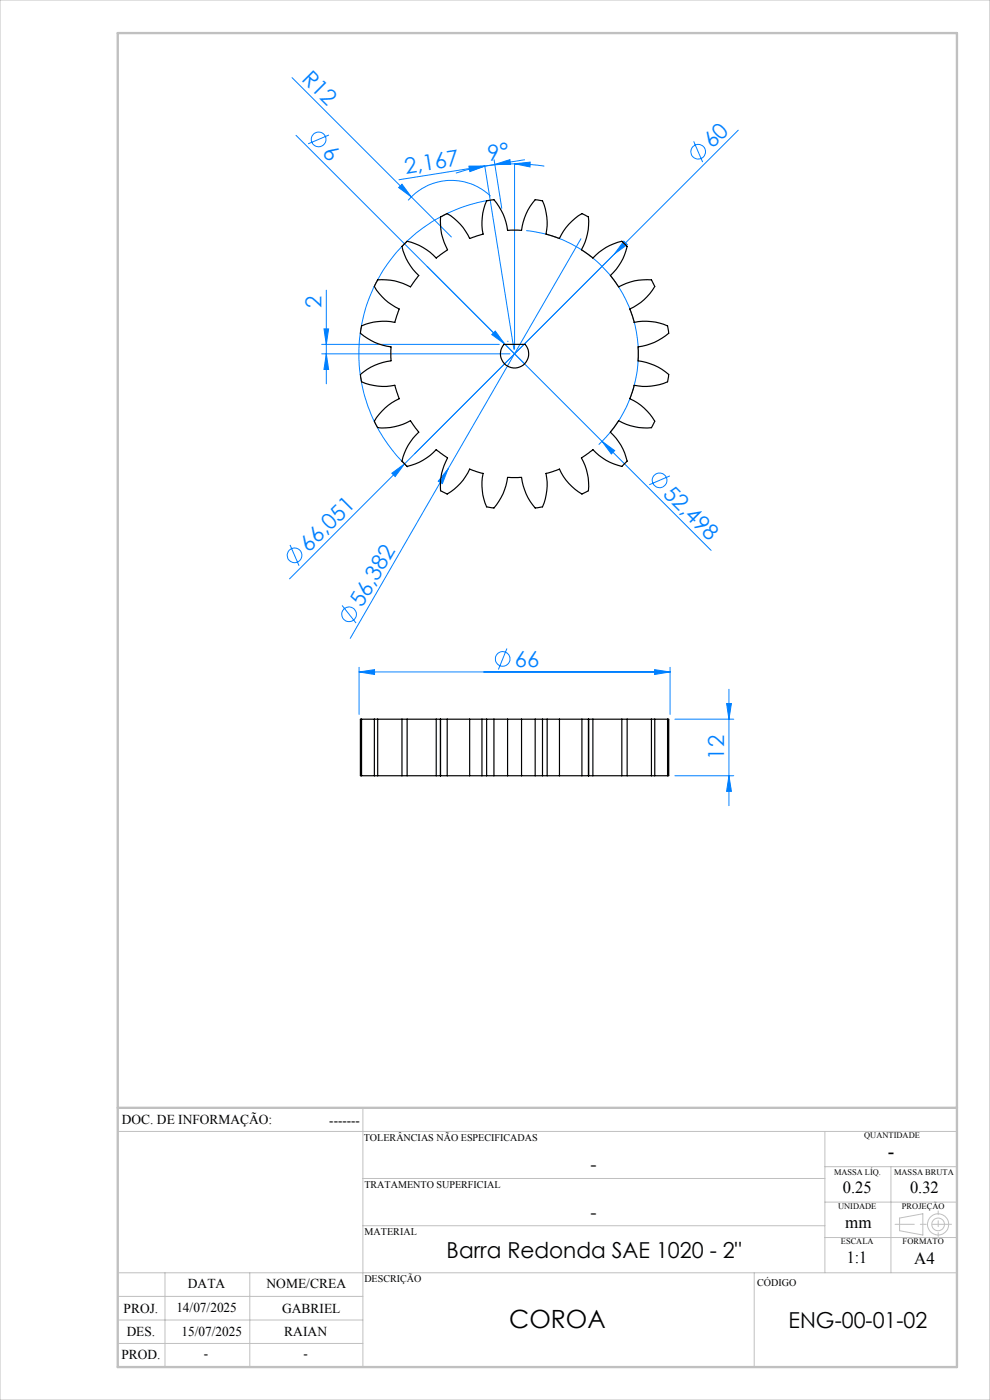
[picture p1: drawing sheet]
<svg xmlns="http://www.w3.org/2000/svg" width="210mm" height="297mm" viewBox="0 0 210 297" stroke-linecap="round" stroke-linejoin="round" font-family="sans-serif">
<g fill="none" stroke="#0080ff" stroke-width=".21">
<path d="M61.9 16.5l33.8 33.8M62.8 28.7l44.2 44.3M69.8 28.6l-4.4 1.9M85.3 39.1l1.9 2.7-2.6-2zM99.5 35.2h3.3l-3.1 1.1zM99.5 35.4l3.3-.2-3.1 1.2zM102.8 35.2l-3.8 .9-2.3 .6M102.8 35.2l6.2 38.9M102.8 35.2l-18.2 2.9M104.8 33.9l1.6 10.3M105 34.9l3.2-1 .1 1zM105 34.9l-2.2 .3"/>
<path d="M109.1 34.7l3.4-.3-.1 1zM109.1 34.7l-2.3 .1-4 .4M109.1 34.7l2.4 .1 4 .4M109.1 34.7v39.4M111.3 33.9l-6.3 1M147.1 30l1.9 4.4M156.6 27.6l-26.2 26.3M90.6 56.5l37.1 37.1M103.8 42.5a33 33 0 0 0-26.3 22.9 33 33 0 0 0 9 33.7M104.1 41.6a12 12 0 0 0-17.5 .9M111.6 48.9a26.3 26.3 0 0 1 22.4 17.8 26.3 26.3 0 0 1-7 27.6M123.2 50.7l-28.2 48.8"/>
<path d="M132.3 51.1l.8 .8-2.7 2zM132.5 51.7l-71.1 71.1M68.2 75.1h40M68.2 73.1h37.7M68.7 69.8h1l-.5 3.3zM69.2 75.1l.5 3.3h-1zM69.2 61.6v19.8M105.1 70.2l1.9 2.8-2.7-2zM107.8 72.4l-.1 .1M95 99.5l-1.2 3.1-.8-.5zM95 99.5l-20.7 35.9M127.7 93.6l2.7 2-.7 .7z"/>
<path d="M127.7 93.6l23.1 23.2M61.5 115.6l1.9 4.4M83.1 100.4l2.7-2-2 2.7zM142.1 101l-4.4 1.8M72.6 128.4l2.9 3.8M107.5 137.6l-1.8 4.4M76.2 142.6l3.2-.5v1zM76.2 141.6v9.9M76.2 142.6h65.9M138.9 142.1l3.2 .5-3.2 .5zM142.1 141.6v9.9M143.2 152.6h12.4"/>
<path d="M154.1 149.3h1.1l-.6 3.3zM154.6 146.2v24.7M143.2 164.6h12.4M154.6 164.6l.6 3.3h-1.1z"/>
<circle cx="67.6" cy="29.6" r="1.57"/>
<circle cx="148.1" cy="32.2" r="1.56"/>
<circle cx="62.5" cy="117.8" r="1.56"/>
<circle cx="139.9" cy="101.9" r="1.55"/>
<circle cx="74" cy="130.3" r="1.56"/>
<circle cx="106.6" cy="139.8" r="1.55"/>
</g>
<g fill="none" stroke="#c0c0c0" stroke-width=".21">
<path d="M0 0h210v297h-210zM77 235v55M25 240h178M77 250h98M175 240v30M175 255h28M175 247.5h28M189 247.5v22.5M190.8 258.4l5-.9v4.5l-5-.9zM25 275h52M25 270h178M35 270v20"/>
<path d="M53 270v20M77 260h98M160 270v20M175 262.5h28M25 285h52M25 280h52"/>
<circle cx="199" cy="259.7" r="1.34"/>
<circle cx="199" cy="259.7" r="2.25"/>
</g>
<path d="M201.8 259.7h-11.9" fill="none" stroke="#c0c0c0" stroke-width=".21" stroke-dasharray="15.2 1.3 1.3 1.3" stroke-dashoffset="11.2"/>
<path d="M199 256.9v5.4" fill="none" stroke="#c0c0c0" stroke-width=".21" stroke-dasharray="15.2 1.3 1.3 1.3" stroke-dashoffset="14.4"/>
<path d="M25 7h178v283h-178zM25 235h178" fill="none" stroke="#c0c0c0" stroke-width=".5"/>
<g fill="#0080ff">
<path d="M104.3 71l.8-.8 1.9 2.8z"/>
<path d="M84.6 39.8l.7-.7 1.9 2.7z"/>
<path d="M132.3 51.1l.8 .8-2.7 2z"/>
<path d="M83.1 100.4l2.7-2-2 2.7z"/>
<path d="M95 99.5l-1.2 3.1-.8-.5z"/>
<path d="M127.7 93.6l2.7 2-.7 .7z"/>
<path d="M76.2 142.6l3.2-.5v1zM138.9 142.1l3.2 .5-3.2 .5z"/>
<path d="M109.1 34.7l3.4-.3-.1 1zM99.5 35.4l3.3-.2-3.1 1.2z"/>
<path d="M105 34.9l3.2-1 .1 1zM99.5 35.2h3.3l-3.1 1.1z"/>
<path d="M69.2 75.1l.5 3.3h-1zM68.7 69.8h1l-.5 3.3zM154.6 164.6l.6 3.3h-1.1zM154.1 149.3h1.1l-.6 3.3z"/>
</g>
<g fill="none" stroke="#000" stroke-width=".25">
<path d="M85.8 51.7l.6-.5a11.9 11.9 0 0 1 6.1 3.5l2.4-1.7a11.9 11.9 0 0 1-1.4-7l1.4-.7a11.7 11.7 0 0 1 4.7 5.3l2.9-.9a11.7 11.7 0 0 1 .7-7.1l1.6-.2a12 12 0 0 1 2.9 6.5h2.9a12 12 0 0 1 2.9-6.5l1.6 .2a11.7 11.7 0 0 1 .7 7.1l2.9 .9a11.7 11.7 0 0 1 4.7-5.3l1.4 .7a11.9 11.9 0 0 1-1.5 7l2.5 1.7a11.7 11.7 0 0 1 6.1-3.5l1.1 1.1a11.9 11.9 0 0 1-3.5 6.2l1.7 2.4a11.9 11.9 0 0 1 7-1.5l.7 1.4a11.6 11.6 0 0 1-5.3 4.7l.9 2.9a11.8 11.8 0 0 1 7.1 .7l.3 1.6a12 12 0 0 1-6.5 2.9v2.9a12 12 0 0 1 6.5 2.9l-.3 1.6a11.8 11.8 0 0 1-7.1 .7l-.9 2.9a11.6 11.6 0 0 1 5.3 4.8l-.7 1.3a11.9 11.9 0 0 1-7-1.5l-1.7 2.5a11.7 11.7 0 0 1 3.5 6.1l-1.1 1.2a11.7 11.7 0 0 1-6.1-3.6l-2.5 1.8a11.9 11.9 0 0 1 1.5 6.9l-1.4 .7a11.6 11.6 0 0 1-4.7-5.3l-2.9 .9a11.8 11.8 0 0 1-.7 7.1l-1.6 .3a12 12 0 0 1-2.9-6.5h-2.9a12 12 0 0 1-2.9 6.5l-1.6-.3a11.8 11.8 0 0 1-.7-7.1l-2.9-.9a11.6 11.6 0 0 1-4.7 5.3l-1.4-.7a11.9 11.9 0 0 1 1.4-6.9l-2.4-1.8a11.9 11.9 0 0 1-6.1 3.6l-1.1-1.2a11.7 11.7 0 0 1 3.5-6.1l-1.7-2.5a11.9 11.9 0 0 1-7 1.5l-.7-1.3a11.7 11.7 0 0 1 5.3-4.8l-1-2.9a11.7 11.7 0 0 1-7-.7l-.3-1.6a12 12 0 0 1 6.5-2.9v-2.9a12 12 0 0 1-6.5-2.9l.3-1.6a11.7 11.7 0 0 1 7-.7l1-2.9a11.7 11.7 0 0 1-5.3-4.7l.7-1.4a11.9 11.9 0 0 1 7 1.5l1.7-2.4a11.9 11.9 0 0 1-3.5-6.2zM106.9 73.1h4.5a3 3 0 0 1-.2 4.1 3 3 0 0 1-4.1 0 3 3 0 0 1-.2-4.1zM76.7 152.6h2.7M76.7 152.6h-.3v12h.3M76.7 152.6v12M79.4 152.6h.7M79.4 152.6v12M80.1 152.6h5.2M80.1 152.6v12M85.3 152.6h1.1M85.3 152.6v12M86.4 152.6h6.1"/>
<path d="M86.4 152.6v12M92.5 152.6h.9M92.5 152.6v12M93.4 152.6h.1M93.4 152.6v12M93.5 152.6h1.4M94.9 152.6h4.7M94.9 152.6v12M99.6 152.6h2.6M99.6 152.6v12M102.2 152.6h1M102.2 152.6v12"/>
<path d="M103.2 152.6h1.6M103.2 152.6v12M104.8 152.6h2.9M104.8 152.6v12M107.7 152.6h2.9M107.7 152.6v12M110.6 152.6h2.9M110.6 152.6v12M113.5 152.6h1.6M113.5 152.6v12M115.1 152.6h1M115.1 152.6v12"/>
<path d="M116.1 152.6h2.6M116.1 152.6v12M118.7 152.6h4.7M118.7 152.6v12M123.4 152.6h1.4M123.4 152.6v12M124.8 152.6v12M124.8 152.6h.1M124.9 152.6h.9M124.9 152.6v12M125.8 152.6h6.1M125.8 152.6v12"/>
<path d="M131.9 152.6h1.1M131.9 152.6v12M133 152.6h5.2M133 152.6v12M138.2 152.6h.7M138.2 152.6v12M138.9 152.6h2.7M138.9 152.6v12M141.6 152.6h.3v12h-.3M141.6 152.6v12M76.7 164.6h2.7M79.4 164.6h.7"/>
<path d="M80.1 164.6h5.2M85.3 164.6h1.1M86.4 164.6h6.1M92.5 164.6h.9M93.4 164.6h.1M93.5 164.6h1.4M94.9 164.6h4.7M99.6 164.6h2.6M102.2 164.6h1M103.2 164.6h1.6M104.8 164.6h2.9M107.7 164.6h2.9"/>
<path d="M110.6 164.6h2.9M113.5 164.6h1.6M115.1 164.6h1M116.1 164.6h2.6M118.7 164.6h4.7M123.4 164.6h1.4M124.8 164.6h.1M124.9 164.6h.9M125.8 164.6h6.1M131.9 164.6h1.1M133 164.6h5.2M138.2 164.6h.7"/>
<path d="M138.9 164.6h2.7"/>
</g>
<text font-size="5.3" x="108" y="281.7">COROA</text>
<g font-size="4.7" fill="#0080ff">
<text x="63.8" y="16.9" transform="rotate(45 63.8 16.9)">R12</text>
<text x="68.2" y="32.6" transform="rotate(45 68.2 32.6)">6</text>
<text x="103.6" y="34.1" transform="rotate(-5 103.6 34.1)">9°</text>
<text x="151.1" y="31.6" transform="rotate(-45 151.1 31.6)">60</text>
<text x="86.1" y="36.8" transform="rotate(-9 86.1 36.8)">2,167</text>
<text x="68.2" y="65.4" transform="rotate(-90 68.2 65.4)">2</text>
<text x="140.5" y="104.9" transform="rotate(45 140.5 104.9)">52,498</text>
<text x="65.5" y="117.3" transform="rotate(-45 65.5 117.3)">66,051</text>
<text x="76.8" y="129" transform="rotate(-60 76.8 129)">56,382</text>
<text x="109.2" y="141.5">66</text>
<text x="153.6" y="161.1" transform="rotate(-90 153.6 161.1)">12</text>
</g>
<g font-size="4.7">
<text x="94.7" y="266.8">Barra Redonda SAE 1020 - 2&quot;</text>
<text x="167.3" y="281.7">ENG-00-01-02</text>
</g>
<text font-size="4.3" x="188.3" y="245.8">-</text>
<g font-size="4">
<text x="125.2" y="248.4">-</text>
<text x="125.2" y="258.6">-</text>
</g>
<g font-size="3.6">
<text x="178.8" y="253.1">0.25</text>
<text x="193" y="253.1">0.32</text>
<text x="179.3" y="260.6">mm</text>
<text x="179.6" y="267.9">1:1</text>
<text x="193.9" y="268.1">A4</text>
</g>
<g font-size="2.9">
<text x="25.9" y="238.4">DOC. DE INFORMAÇÃO:</text>
<text x="69.8" y="238.6">-------</text>
<text x="39.9" y="273.2">DATA</text>
<text x="56.5" y="273.2">NOME/CREA</text>
<text x="26.2" y="278.6">PROJ.</text>
<text x="37.4" y="278.2">14/07/2025</text>
<text x="59.8" y="278.6">GABRIEL</text>
<text x="26.9" y="283.4">DES.</text>
<text x="38.5" y="283.4">15/07/2025</text>
<text x="60.3" y="283.4">RAIAN</text>
<text x="25.7" y="288.3">PROD.</text>
<text x="43.3" y="288">-</text>
<text x="64.4" y="288">-</text>
</g>
<g font-size="2.2">
<text x="77.2" y="242.1">TOLERÂNCIAS NÃO ESPECIFICADAS</text>
<text x="77.3" y="251.9">TRATAMENTO SUPERFICIAL</text>
<text x="77.3" y="261.9">MATERIAL</text>
<text x="77.3" y="272.1">DESCRIÇÃO</text>
<text x="160.6" y="272.8">CÓDIGO</text>
</g>
<g font-size="1.8">
<text x="183.3" y="241.4">QUANTIDADE</text>
<text x="176.9" y="249.2">MASSA LÍQ.</text>
<text x="189.7" y="249.2">MASSA BRUTA</text>
<text x="177.8" y="256.5">UNIDADE</text>
<text x="191.3" y="256.5">PROJEÇÃO</text>
<text x="178.4" y="264">ESCALA</text>
<text x="191.5" y="264">FORMATO</text>
</g>
</svg>
